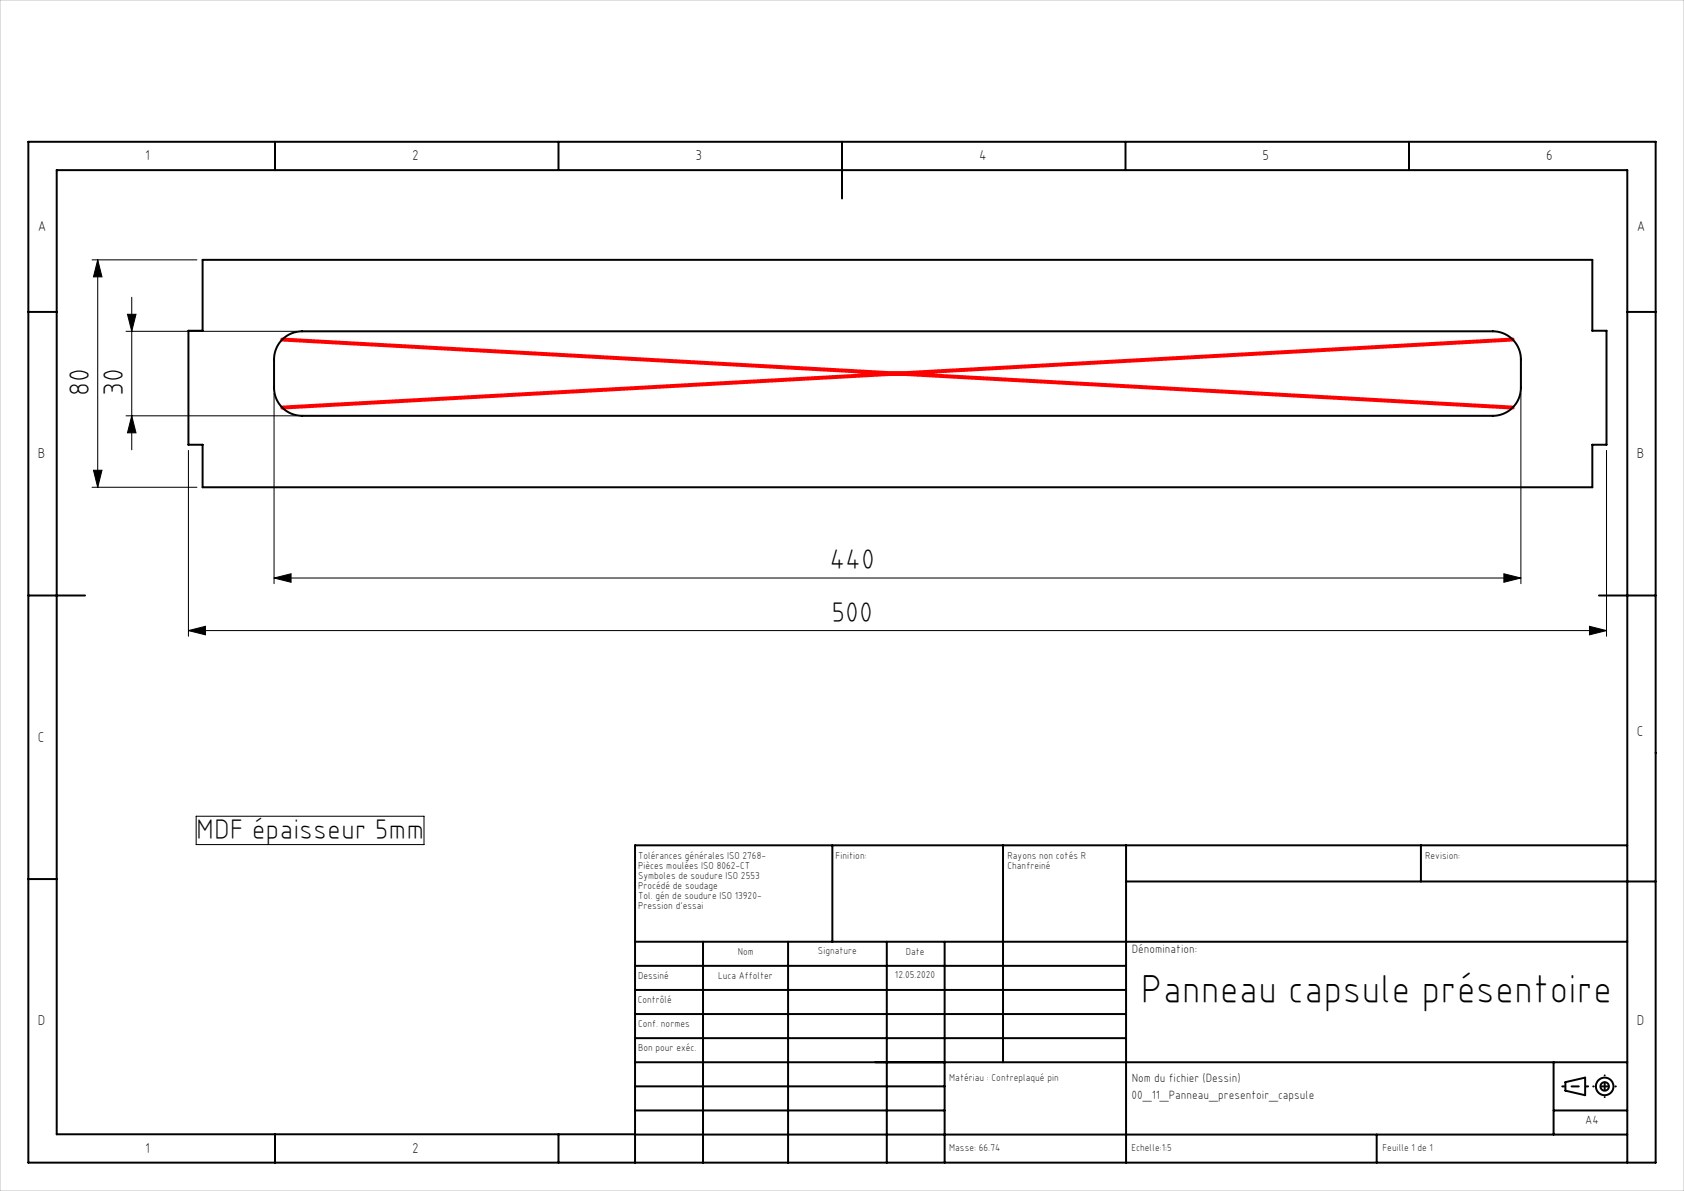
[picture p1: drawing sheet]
<svg xmlns="http://www.w3.org/2000/svg" width="297mm" height="210mm" viewBox="0 0 297 210" stroke-linecap="round" stroke-linejoin="round" font-family="sans-serif">
<g fill="none" stroke="#000" stroke-width=".35">
<path d="M5 25h287v180h-287zM48.5 25v5M98.5 25v5M148.5 25v10M198.5 25v5M248.5 25v5M5 55h5M35.7 45.8h245.1v12.5h2.5v20.1h-2.5v7.5h-245.1v-7.5h-2.5v-20.1h2.5zM49.8 59.9l.8-.7 .8-.4 1.1-.3 .8-.1h210a5 5 0 0 1 4.9 5v5a5 5 0 0 1-4.9 4.9h-210a5 5 0 0 1-5-4.9l.1-5.9 .6-1.5zM287 55h5M5 105h10M282 105h10"/>
<path d="M5 155h5M146.8 149.1v17M176.9 149.1v38.2M198.6 155.4h93.4M198.6 149.1v55.9M250.6 149.1v6.3M287 149.1h-175v55.9M112 166.1h175M112 178.8h86.6M112 174.6h86.6M112 170.3h86.6M124 166.1v38.9"/>
<path d="M139 166.1v38.9M156.4 166.1v38.9M166.6 166.1v38.9M112 183.1h86.6M112 195.8h54.6M112 191.6h54.6M112 187.3h175M274 195.8h13M274 187.3v12.8M276.1 190.8l3.5-.8v3.1l-3.5-.8zM48.5 200v5M98.5 200v5"/>
<path d="M112 200h-102v-170h277v175M112 200.1h175M242.8 200.1v4.9"/>
<circle cx="283" cy="191.6" r="1.55"/>
<circle cx="283" cy="191.6" r=".75"/>
</g>
<g fill="none" stroke="#000" stroke-width=".18">
<path d="M16.2 45.8h18.5M17.2 45.8l.8 3h-1.5zM17.2 45.8v40.1M22.2 58.4h30.1M22.5 55.4h1.5l-.8 3zM23.2 52.4v26.9M22.2 73.3h30.1M23.2 73.3l.8 3h-1.5zM33.2 79.4v32.8M48.3 69.4v33.5M268.2 69.4v33.5M283.3 79.4v32.8"/>
<path d="M16.2 85.9h18.5M16.5 82.9h1.5l-.8 3zM33.2 111.2l3-.8v1.5zM33.2 111.2h250.1M48.3 101.9l3-.7v1.5zM48.3 101.9h219.9M265.2 101.2l3 .7-3 .8zM280.3 110.4l3 .8-3 .7zM34.6 143.9h40.2v5h-40.2z"/>
</g>
<path d="M275.5 191.6h4.6" fill="none" stroke="#000" stroke-width=".35" stroke-dasharray="30.5 1.3 1.3 1.3" stroke-dashoffset="30.1"/>
<path d="M283 189.6v3.8" fill="none" stroke="#000" stroke-width=".35" stroke-dasharray="30.5 1.3 1.3 1.3" stroke-dashoffset="30.5"/>
<path d="M285 191.6h-4" fill="none" stroke="#000" stroke-width=".35" stroke-dasharray="30.5 1.3 1.3 1.3" stroke-dashoffset="30.4"/>
<path d="M49.8 59.9l217 12M266.8 59.9l-217 12" fill="none" stroke="#f00" stroke-width=".7"/>
<path d="M0 0h297v210h-297z" fill="none" stroke="#c0c0c0" stroke-width=".18"/>
<g fill="#000">
<path d="M17.2 45.8l.8 3h-1.5zM16.5 82.9h1.5l-.8 3zM22.5 55.4h1.5l-.8 3zM23.2 73.3l.8 3h-1.5z"/>
<path d="M33.2 111.2l3-.8v1.5zM280.3 110.4l3 .8-3 .7zM48.3 101.9l3-.7v1.5zM265.2 101.2l3 .7-3 .8z"/>
</g>
<text font-size="7.1" x="201.2" y="176.8">Panneau capsule présentoire</text>
<g font-size="5">
<text x="15.7" y="69.9" transform="rotate(-90 15.7 69.9)">80</text>
<text x="21.7" y="69.9" transform="rotate(-90 21.7 69.9)">30</text>
<text x="146.3" y="100.4">440</text>
<text x="146.6" y="109.7">500</text>
<text x="34.6" y="147.9">MDF épaisseur 5mm</text>
</g>
<g font-size="2.5">
<text x="25.6" y="28.2">1</text>
<text x="72.7" y="28.2">2</text>
<text x="122.7" y="28.2">3</text>
<text x="172.7" y="28.2">4</text>
<text x="222.7" y="28.2">5</text>
<text x="272.7" y="28.2">6</text>
<text x="6.7" y="40.7">A</text>
<text x="288.7" y="40.7">A</text>
<text x="6.7" y="80.7">B</text>
<text x="288.7" y="80.7">B</text>
<text x="6.7" y="130.7">C</text>
<text x="288.7" y="129.8">C</text>
<text x="6.7" y="180.7">D</text>
<text x="288.7" y="180.7">D</text>
<text x="25.6" y="203.2">1</text>
<text x="72.7" y="203.2">2</text>
</g>
<g font-size="2.1">
<text x="199.6" y="168.1">Dénomination:</text>
<text x="199.6" y="190.8">Nom du fichier (Dessin)</text>
<text x="199.6" y="193.8">00_11_Panneau_presentoir_capsule</text>
<text x="279.6" y="198.2">A4</text>
</g>
<g font-size="1.8">
<text x="112.5" y="151.5">Tolérances générales ISO 2768-</text>
<text x="112.5" y="153.3">Pièces moulées ISO 8062-CT</text>
<text x="112.5" y="155">Symboles de soudure ISO 2553</text>
<text x="147.4" y="151.5">Finition:</text>
<text x="177.7" y="151.5">Rayons non cotés R</text>
<text x="177.7" y="153.3">Chanfreiné</text>
<text x="251.4" y="151.5">Revision:</text>
<text x="112.5" y="156.8">Procédé de soudage</text>
<text x="112.5" y="158.6">Tol. gén de soudure ISO 13920-</text>
<text x="112.5" y="160.3">Pression d'essai</text>
<text x="112.5" y="172.6">Dessiné</text>
<text x="126.7" y="172.6">Luca Affolter</text>
<text x="130.1" y="168.3">Nom</text>
<text x="144.3" y="168.3">Signature</text>
<text x="157.8" y="172.5">12.05.2020</text>
<text x="159.8" y="168.3">Date</text>
<text x="112.5" y="176.8">Contrôlé</text>
<text x="112.5" y="185.3">Bon pour exéc.</text>
<text x="112.5" y="181.1">Conf. normes</text>
<text x="167.4" y="190.6">Matériau : Contreplaqué pin</text>
<text x="167.4" y="202.9">Masse: 66.74</text>
<text x="199.6" y="202.9">Echelle:1:5</text>
<text x="243.8" y="202.9">Feuille 1 de 1</text>
</g>
</svg>
